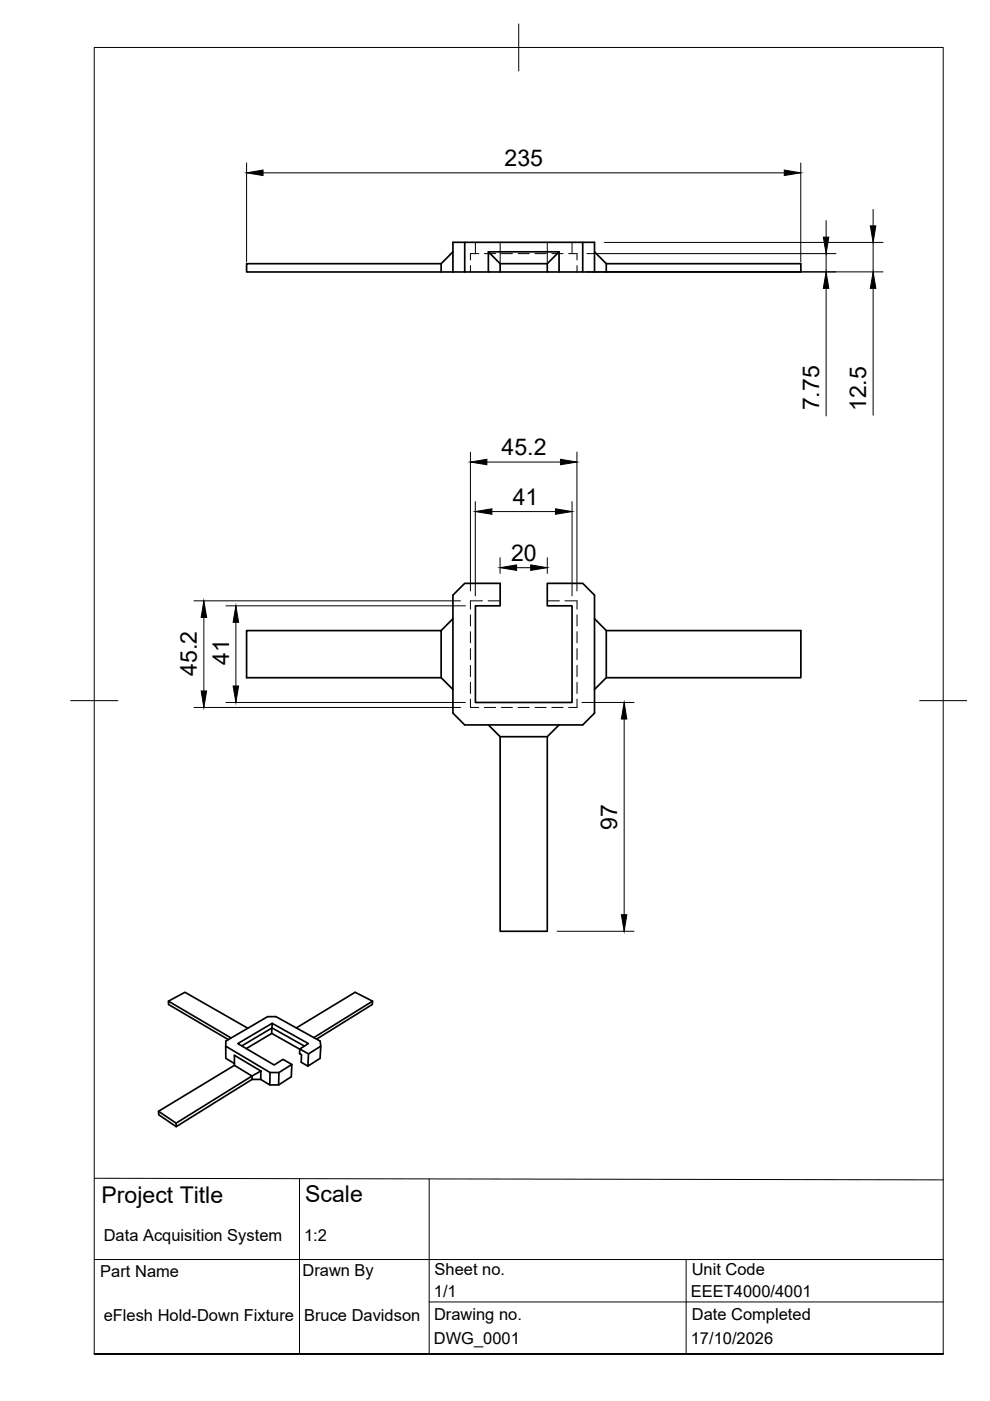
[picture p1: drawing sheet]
<svg xmlns="http://www.w3.org/2000/svg" width="210mm" height="297mm" viewBox="0 0 210 297" stroke-linecap="round" stroke-linejoin="round" font-family="sans-serif">
<!-- layer: Visible -->
<g fill="none" stroke="#000" stroke-width=".36">
<path d="M93.5 55.9h-41.2v1.8h41.2M96 53.4l-2.5 2.5v1.8h2.5M96 57.7h2.5M98.5 51.4h-2.5v6.3M103.5 53.4h15v4.3h5v-6.3h-25v6.3h5M106 55.9l-2.5-2.5v4.3h2.5M106 55.9v1.8h10M106 55.9h10M116 55.9v1.8h2.5M118.5 53.4l-2.5 2.5M123.5 51.4h2.5v6.3h2.5v-1.8M123.5 57.7h2.5"/>
<path d="M126 53.4l2.5 2.5M128.5 55.9h41.3v1.8h-41.3M96 131.2l-2.5 2.5M98.5 123.7h7.5v4.7h-5.2v20.5h20.5v-20.5h-5.3v-4.7h7.5l2.5 2.5v25l-2.5 2.5h-25l-2.5-2.5v-25zM126 131.2l2.5 2.5h41.3v10h-41.3v-10M93.5 143.7v-10h-41.2v10h41.2l2.5 2.5M103.5 153.7l2.5 2.5M118.5 153.7l-2.5 2.5v41.2h-10v-41.2h10M128.5 143.7l-2.5 2.5M35.7 212.3l3.5-1.9 13.3 7.6M57.6 219.1l6 3.4M57.6 218v1.1l-5.4 3.2"/>
<path d="M57.7 217v.9M62.8 217.9l12.5-7.5 3.7 1.9-12.5 7.7M79 212.3l-.1 .7-11.8 7.3M33.6 235.6l.1 .8 3.7 2.5M47.9 221.8v-1.1l8.8-5.2h1.8l9.4 5.2 .1 1.1-.1 2.6-2.6 1.6 .1-2.6 2.6-1.6M49 220.1l-13.3-7.8v.7l12.7 7.4M49.7 225.5l-1.8-1.1v-2.6l9.4 5.6-.1 2.6-1.9-1.1M49.7 225.9v-2.2l5.6 3.4M51.3 221.7l6.4-3.8 6.8 3.9M53.4 228.1l1.9-1v1.8h-1.9zM53.4 228.9l-16 10-.1-.8 16.1-10-3.7-2.2-16.1 9.7 3.7 2.5M59.1 227.4v2.6h-1.9"/>
<path d="M61.9 225.7l-.1 2.6-2.7 1.7M63.6 222.4l-.1 1 .4 .2v1.6l1.4 .8M65.4 223.4l-1.8-1 1.8-1.1-7.7-4.3-7.3 4.3 7.7 4.5 1.9-1.2 1.9 1.1-2.8 1.7h-1.8"/>
</g>
<!-- layer: Hidden -->
<g fill="none" stroke="#000" stroke-width=".21">
<path d="M99.7 56.3v1.4M100.8 51.4v2.4M101.5 53.8h-1.8v1.3M102.7 53.8h2.4M106 51.4v4.5M106.3 53.8h2.3M109.9 53.8h2.3M113.4 53.8h2.4M116 51.4v4.5M117 53.8h2.4M120.6 53.8h1.7v1.3M121.3 51.4v2.4"/>
<path d="M122.3 56.3v1.4M99.7 130.4v2.3M99.7 133.9v2.4M99.7 137.5v2.4M102.3 127.4h-2.6v1.8M103.5 127.4h2.5M116 127.4h2.6M119.8 127.4h2.5v1.8M122.3 130.4v2.3M122.3 133.9v2.4M122.3 137.5v2.4M99.7 148.2v1.8h1.8"/>
<path d="M99.7 141.1v2.4M99.7 144.6v2.4M102.7 150h2.4M106.3 150h2.3M109.9 150h2.3M113.4 150h2.4M117 150h2.4M122.3 141.1v2.4M122.3 144.6v2.4M122.3 148.2v1.8h-1.7"/>
</g>
<!-- layer: BORDER -->
<path d="M20 10.1h180v276.9h-180zM110 5.1v10M15 148.6h10M195 148.6h10" fill="none" stroke="#000" stroke-width=".21"/>
<!-- layer: TITLEBLOCK -->
<path d="M20 249.8l180 .4M63.5 249.9v37M91 249.9v37M20 267h180M91 276h109M145.5 267v20M20 287h180h-180" fill="none" stroke="#000" stroke-width=".21"/>
<!-- layer: FD_Dimensions -->
<g fill="none" stroke="#000" stroke-width=".21">
<path d="M52.3 34.6v20.9M55.8 36.6h110.5M169.8 34.6v20.9M124.4 57.6h62.8M124.4 53.8h52.8M128.1 51.4h59.1M175.2 46.8v3.5M175.2 53.8v3.8M185.1 44.4v3.5M185.1 51.4v6.2M175.2 61.1v27.1M185.1 61.1v26.9"/>
<path d="M99.7 95.8v29.5M103.2 98h15.6M122.3 95.8v29.5M100.8 106.3v20.1M104.3 108.5h13.5M106 118.2v3.4M116 118.2v3.4M121.3 106.3v20.1M41.1 127.4h56.5M43.2 130.9v15.6M47.9 128.4h50.8M50 131.9v13.5"/>
<path d="M109.5 120.4h3M41.1 150h56.5M47.9 148.9h50.8M123.4 148.9h11M132.3 152.4v41.5M118.1 197.4h16.3"/>
</g>
<g fill="#000" stroke="#000" stroke-width=".21">
<path d="M52.3 36.6l3.5-.5v1.1zM166.3 36.1l3.5 .5-3.5 .6zM174.6 50.3h1.1l-.5 3.5zM184.5 47.9h1.2l-.6 3.5zM175.2 57.6l.5 3.5h-1.1zM185.1 57.6l.6 3.5h-1.2zM99.7 98l3.5-.6v1.1zM118.8 97.4l3.5 .6-3.5 .5zM100.8 108.5l3.5-.6v1.1zM106 120.4l3.5-.6v1.1zM112.5 119.8l3.5 .6-3.5 .5zM117.8 107.9l3.5 .6-3.5 .5z"/>
<path d="M43.2 127.4l.6 3.5h-1.1zM50 128.4l.6 3.5h-1.2zM42.7 146.5h1.1l-.6 3.5zM49.4 145.4h1.2l-.6 3.5zM132.3 148.9l.6 3.5h-1.2zM131.7 193.9h1.2l-.6 3.5z"/>
</g>
<g font-size="4.9">
<text x="107" y="35.2">235</text>
<text x="173.7" y="87" transform="rotate(-90 173.7 87)">7.75</text>
<text x="183.7" y="87.2" transform="rotate(-90 183.7 87.2)">12.5</text>
<text x="106.4" y="96.5">45.2</text>
<text x="108.7" y="107">41</text>
<text x="108.4" y="118.9">20</text>
<text x="41.8" y="143.3" transform="rotate(-90 41.8 143.3)">45.2</text>
<text x="48.6" y="141" transform="rotate(-90 48.6 141)">41</text>
<text x="130.9" y="175.9" transform="rotate(-90 130.9 175.9)">97</text>
<text x="21.5" y="255">Project Title</text>
<text x="64.7" y="254.8">Scale</text>
</g>
<g font-size="3.5">
<text x="22" y="263">Data Acquisition System</text>
<text x="64.5" y="263">1:2</text>
<text x="21.3" y="270.8">Part Name</text>
<text x="64.1" y="270.5">Drawn By</text>
<text x="92" y="275">1/1</text>
<text x="92.1" y="270.3">Sheet no.</text>
<text x="146.5" y="275">EEET4000/4001</text>
<text x="146.7" y="270.3">Unit Code</text>
<text x="22" y="280">eFlesh Hold-Down Fixture</text>
<text x="64.5" y="280">Bruce Davidson</text>
<text x="92" y="279.9">Drawing no.</text>
<text x="146.7" y="279.8">Date Completed</text>
<text x="92" y="285.1">DWG_0001</text>
<text x="146.5" y="285.1">17/10/2026</text>
</g>
</svg>
